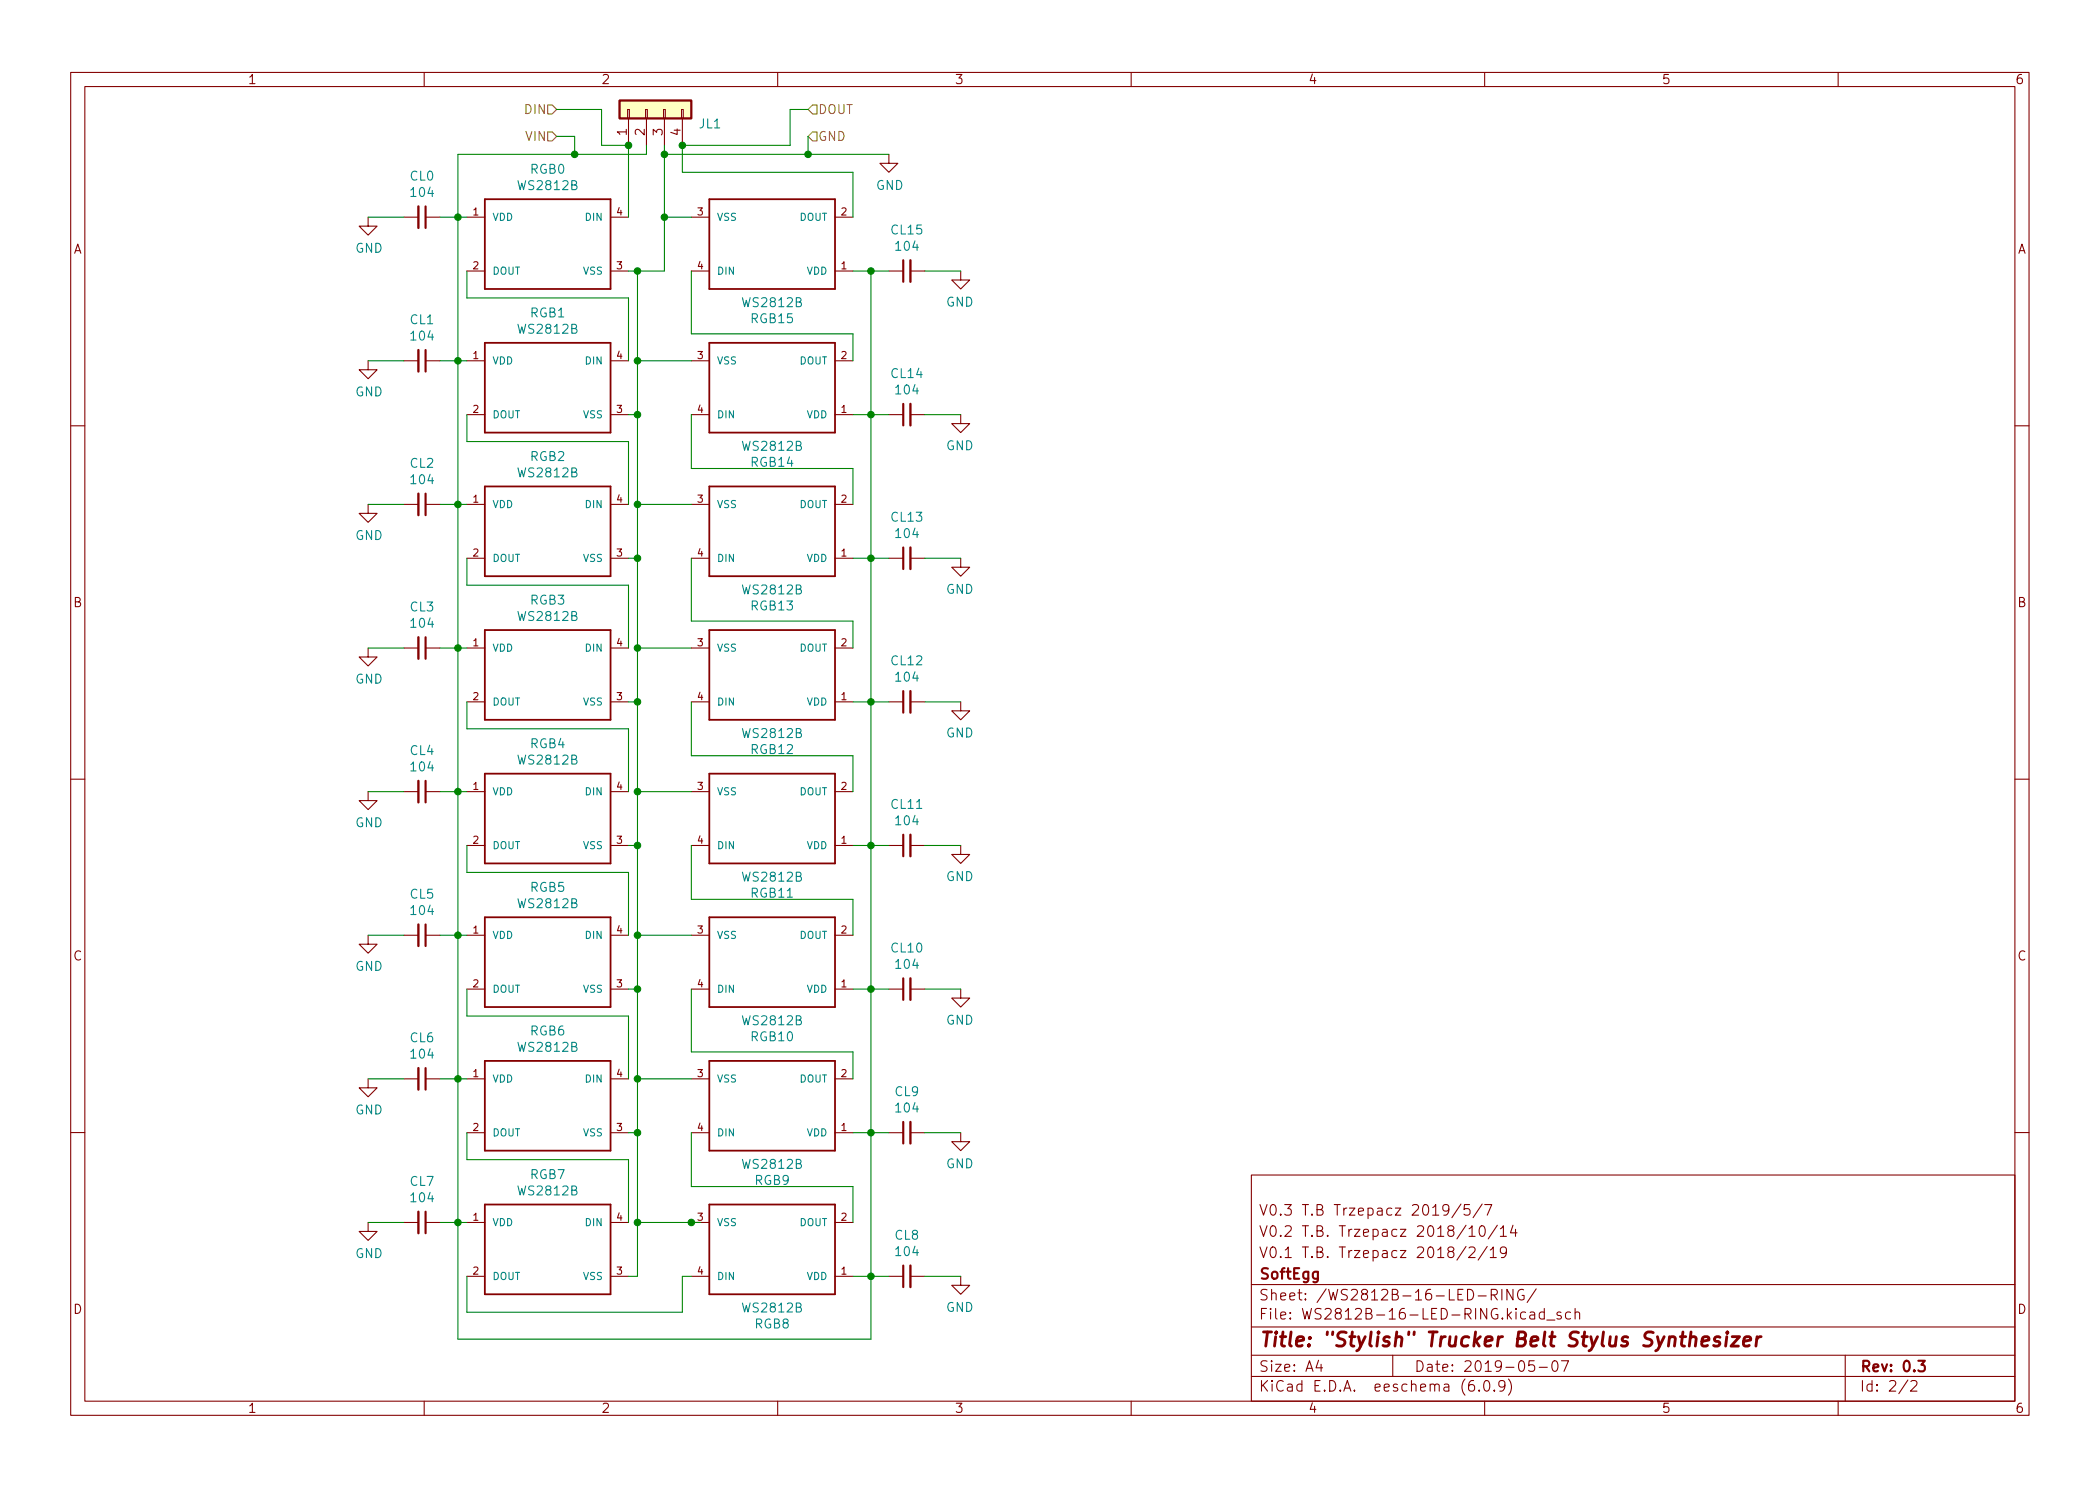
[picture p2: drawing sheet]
EESchema Schematic File Version 5
LIBS:Stylish-Belt-Synth - Full-cache
EELAYER 29 0
EELAYER END
$Descr A4 11693 8268
encoding utf-8
Sheet 2 2
Title "\"Stylish\" Trucker Belt Stylus Synthesizer"
Date "2019-05-07"
Rev "0.3"
Comp "SoftEgg"
Comment1 "V0.1 T.B. Trzepacz 2018/2/19"
Comment2 "V0.2 T.B. Trzepacz 2018/10/14"
Comment3 "V0.3 T.B Trzepacz 2019/5/7"
Comment4 ""
$EndDescr
$Comp
L WS2812B:WS2812B RGB0
U 1 1
P 2800 1400
F 0 "RGB0" H 3050 1867 50  0000 C CNN
F 1 "WS2812B" H 3050 1776 50  0000 C CNN
F 2 "WS2812B:WS2812B" H 2800 1400 50  0001 L BNN
F 3 "None" H 2800 1400 50  0001 L BNN
F 4 "Intelligent Control Led Integrated Light Source Pack Of 10" H 2800 1400 50  0001 L BNN "Field4"
F 5 "Adafruit Industries" H 2800 1400 50  0001 L BNN "Field5"
F 6 "5.84 USD" H 2800 1400 50  0001 L BNN "Field6"
F 7 "WS2812B" H 2800 1400 50  0001 L BNN "Field7"
F 8 "Warning" H 2800 1400 50  0001 L BNN "Field8"
	1    2800 1400
	1    0    0    -1  
$EndComp
$Comp
L WS2812B:WS2812B RGB1
U 1 1
P 2800 2200
F 0 "RGB1" H 3050 2667 50  0000 C CNN
F 1 "WS2812B" H 3050 2576 50  0000 C CNN
F 2 "WS2812B:WS2812B" H 2800 2200 50  0001 L BNN
F 3 "None" H 2800 2200 50  0001 L BNN
F 4 "Intelligent Control Led Integrated Light Source Pack Of 10" H 2800 2200 50  0001 L BNN "Field4"
F 5 "Adafruit Industries" H 2800 2200 50  0001 L BNN "Field5"
F 6 "5.84 USD" H 2800 2200 50  0001 L BNN "Field6"
F 7 "WS2812B" H 2800 2200 50  0001 L BNN "Field7"
F 8 "Warning" H 2800 2200 50  0001 L BNN "Field8"
	1    2800 2200
	1    0    0    -1  
$EndComp
$Comp
L WS2812B:WS2812B RGB2
U 1 1
P 2800 3000
F 0 "RGB2" H 3050 3467 50  0000 C CNN
F 1 "WS2812B" H 3050 3376 50  0000 C CNN
F 2 "WS2812B:WS2812B" H 2800 3000 50  0001 L BNN
F 3 "None" H 2800 3000 50  0001 L BNN
F 4 "Intelligent Control Led Integrated Light Source Pack Of 10" H 2800 3000 50  0001 L BNN "Field4"
F 5 "Adafruit Industries" H 2800 3000 50  0001 L BNN "Field5"
F 6 "5.84 USD" H 2800 3000 50  0001 L BNN "Field6"
F 7 "WS2812B" H 2800 3000 50  0001 L BNN "Field7"
F 8 "Warning" H 2800 3000 50  0001 L BNN "Field8"
	1    2800 3000
	1    0    0    -1  
$EndComp
$Comp
L WS2812B:WS2812B RGB3
U 1 1
P 2800 3800
F 0 "RGB3" H 3050 4267 50  0000 C CNN
F 1 "WS2812B" H 3050 4176 50  0000 C CNN
F 2 "WS2812B:WS2812B" H 2800 3800 50  0001 L BNN
F 3 "None" H 2800 3800 50  0001 L BNN
F 4 "Intelligent Control Led Integrated Light Source Pack Of 10" H 2800 3800 50  0001 L BNN "Field4"
F 5 "Adafruit Industries" H 2800 3800 50  0001 L BNN "Field5"
F 6 "5.84 USD" H 2800 3800 50  0001 L BNN "Field6"
F 7 "WS2812B" H 2800 3800 50  0001 L BNN "Field7"
F 8 "Warning" H 2800 3800 50  0001 L BNN "Field8"
	1    2800 3800
	1    0    0    -1  
$EndComp
$Comp
L WS2812B:WS2812B RGB4
U 1 1
P 2800 4600
F 0 "RGB4" H 3050 5067 50  0000 C CNN
F 1 "WS2812B" H 3050 4976 50  0000 C CNN
F 2 "WS2812B:WS2812B" H 2800 4600 50  0001 L BNN
F 3 "None" H 2800 4600 50  0001 L BNN
F 4 "Intelligent Control Led Integrated Light Source Pack Of 10" H 2800 4600 50  0001 L BNN "Field4"
F 5 "Adafruit Industries" H 2800 4600 50  0001 L BNN "Field5"
F 6 "5.84 USD" H 2800 4600 50  0001 L BNN "Field6"
F 7 "WS2812B" H 2800 4600 50  0001 L BNN "Field7"
F 8 "Warning" H 2800 4600 50  0001 L BNN "Field8"
	1    2800 4600
	1    0    0    -1  
$EndComp
$Comp
L WS2812B:WS2812B RGB5
U 1 1
P 2800 5400
F 0 "RGB5" H 3050 5867 50  0000 C CNN
F 1 "WS2812B" H 3050 5776 50  0000 C CNN
F 2 "WS2812B:WS2812B" H 2800 5400 50  0001 L BNN
F 3 "None" H 2800 5400 50  0001 L BNN
F 4 "Intelligent Control Led Integrated Light Source Pack Of 10" H 2800 5400 50  0001 L BNN "Field4"
F 5 "Adafruit Industries" H 2800 5400 50  0001 L BNN "Field5"
F 6 "5.84 USD" H 2800 5400 50  0001 L BNN "Field6"
F 7 "WS2812B" H 2800 5400 50  0001 L BNN "Field7"
F 8 "Warning" H 2800 5400 50  0001 L BNN "Field8"
	1    2800 5400
	1    0    0    -1  
$EndComp
$Comp
L WS2812B:WS2812B RGB6
U 1 1
P 2800 6200
F 0 "RGB6" H 3050 6667 50  0000 C CNN
F 1 "WS2812B" H 3050 6576 50  0000 C CNN
F 2 "WS2812B:WS2812B" H 2800 6200 50  0001 L BNN
F 3 "None" H 2800 6200 50  0001 L BNN
F 4 "Intelligent Control Led Integrated Light Source Pack Of 10" H 2800 6200 50  0001 L BNN "Field4"
F 5 "Adafruit Industries" H 2800 6200 50  0001 L BNN "Field5"
F 6 "5.84 USD" H 2800 6200 50  0001 L BNN "Field6"
F 7 "WS2812B" H 2800 6200 50  0001 L BNN "Field7"
F 8 "Warning" H 2800 6200 50  0001 L BNN "Field8"
	1    2800 6200
	1    0    0    -1  
$EndComp
$Comp
L WS2812B:WS2812B RGB7
U 1 1
P 2800 7000
F 0 "RGB7" H 3050 7467 50  0000 C CNN
F 1 "WS2812B" H 3050 7376 50  0000 C CNN
F 2 "WS2812B:WS2812B" H 2800 7000 50  0001 L BNN
F 3 "None" H 2800 7000 50  0001 L BNN
F 4 "Intelligent Control Led Integrated Light Source Pack Of 10" H 2800 7000 50  0001 L BNN "Field4"
F 5 "Adafruit Industries" H 2800 7000 50  0001 L BNN "Field5"
F 6 "5.84 USD" H 2800 7000 50  0001 L BNN "Field6"
F 7 "WS2812B" H 2800 7000 50  0001 L BNN "Field7"
F 8 "Warning" H 2800 7000 50  0001 L BNN "Field8"
	1    2800 7000
	1    0    0    -1  
$EndComp
$Comp
L WS2812B:WS2812B RGB8
U 1 1
P 4550 6900
F 0 "RGB8" H 4800 7325 50  0000 C BNN
F 1 "WS2812B" H 4800 7276 50  0000 C CNN
F 2 "WS2812B:WS2812B" H 4550 6900 50  0001 L BNN
F 3 "None" H 4550 6900 50  0001 L BNN
F 4 "Intelligent Control Led Integrated Light Source Pack Of 10" H 4550 6900 50  0001 L BNN "Field4"
F 5 "Adafruit Industries" H 4550 6900 50  0001 L BNN "Field5"
F 6 "5.84 USD" H 4550 6900 50  0001 L BNN "Field6"
F 7 "WS2812B" H 4550 6900 50  0001 L BNN "Field7"
F 8 "Warning" H 4550 6900 50  0001 L BNN "Field8"
	1    4550 6900
	-1   0    0    1   
$EndComp
$Comp
L WS2812B:WS2812B RGB9
U 1 1
P 4550 6100
F 0 "RGB9" H 4800 6525 50  0000 C BNN
F 1 "WS2812B" H 4800 6476 50  0000 C CNN
F 2 "WS2812B:WS2812B" H 4550 6100 50  0001 L BNN
F 3 "None" H 4550 6100 50  0001 L BNN
F 4 "Intelligent Control Led Integrated Light Source Pack Of 10" H 4550 6100 50  0001 L BNN "Field4"
F 5 "Adafruit Industries" H 4550 6100 50  0001 L BNN "Field5"
F 6 "5.84 USD" H 4550 6100 50  0001 L BNN "Field6"
F 7 "WS2812B" H 4550 6100 50  0001 L BNN "Field7"
F 8 "Warning" H 4550 6100 50  0001 L BNN "Field8"
	1    4550 6100
	-1   0    0    1   
$EndComp
$Comp
L WS2812B:WS2812B RGB10
U 1 1
P 4550 5300
F 0 "RGB10" H 4800 5725 50  0000 C BNN
F 1 "WS2812B" H 4800 5676 50  0000 C CNN
F 2 "WS2812B:WS2812B" H 4550 5300 50  0001 L BNN
F 3 "None" H 4550 5300 50  0001 L BNN
F 4 "Intelligent Control Led Integrated Light Source Pack Of 10" H 4550 5300 50  0001 L BNN "Field4"
F 5 "Adafruit Industries" H 4550 5300 50  0001 L BNN "Field5"
F 6 "5.84 USD" H 4550 5300 50  0001 L BNN "Field6"
F 7 "WS2812B" H 4550 5300 50  0001 L BNN "Field7"
F 8 "Warning" H 4550 5300 50  0001 L BNN "Field8"
	1    4550 5300
	-1   0    0    1   
$EndComp
$Comp
L WS2812B:WS2812B RGB11
U 1 1
P 4550 4500
F 0 "RGB11" H 4800 4925 50  0000 C BNN
F 1 "WS2812B" H 4800 4876 50  0000 C CNN
F 2 "WS2812B:WS2812B" H 4550 4500 50  0001 L BNN
F 3 "None" H 4550 4500 50  0001 L BNN
F 4 "Intelligent Control Led Integrated Light Source Pack Of 10" H 4550 4500 50  0001 L BNN "Field4"
F 5 "Adafruit Industries" H 4550 4500 50  0001 L BNN "Field5"
F 6 "5.84 USD" H 4550 4500 50  0001 L BNN "Field6"
F 7 "WS2812B" H 4550 4500 50  0001 L BNN "Field7"
F 8 "Warning" H 4550 4500 50  0001 L BNN "Field8"
	1    4550 4500
	-1   0    0    1   
$EndComp
$Comp
L WS2812B:WS2812B RGB12
U 1 1
P 4550 3700
F 0 "RGB12" H 4800 4125 50  0000 C BNN
F 1 "WS2812B" H 4800 4076 50  0000 C CNN
F 2 "WS2812B:WS2812B" H 4550 3700 50  0001 L BNN
F 3 "None" H 4550 3700 50  0001 L BNN
F 4 "Intelligent Control Led Integrated Light Source Pack Of 10" H 4550 3700 50  0001 L BNN "Field4"
F 5 "Adafruit Industries" H 4550 3700 50  0001 L BNN "Field5"
F 6 "5.84 USD" H 4550 3700 50  0001 L BNN "Field6"
F 7 "WS2812B" H 4550 3700 50  0001 L BNN "Field7"
F 8 "Warning" H 4550 3700 50  0001 L BNN "Field8"
	1    4550 3700
	-1   0    0    1   
$EndComp
$Comp
L WS2812B:WS2812B RGB13
U 1 1
P 4550 2900
F 0 "RGB13" H 4800 3325 50  0000 C BNN
F 1 "WS2812B" H 4800 3276 50  0000 C CNN
F 2 "WS2812B:WS2812B" H 4550 2900 50  0001 L BNN
F 3 "None" H 4550 2900 50  0001 L BNN
F 4 "Intelligent Control Led Integrated Light Source Pack Of 10" H 4550 2900 50  0001 L BNN "Field4"
F 5 "Adafruit Industries" H 4550 2900 50  0001 L BNN "Field5"
F 6 "5.84 USD" H 4550 2900 50  0001 L BNN "Field6"
F 7 "WS2812B" H 4550 2900 50  0001 L BNN "Field7"
F 8 "Warning" H 4550 2900 50  0001 L BNN "Field8"
	1    4550 2900
	-1   0    0    1   
$EndComp
$Comp
L WS2812B:WS2812B RGB14
U 1 1
P 4550 2100
F 0 "RGB14" H 4800 2525 50  0000 C BNN
F 1 "WS2812B" H 4800 2476 50  0000 C CNN
F 2 "WS2812B:WS2812B" H 4550 2100 50  0001 L BNN
F 3 "None" H 4550 2100 50  0001 L BNN
F 4 "Intelligent Control Led Integrated Light Source Pack Of 10" H 4550 2100 50  0001 L BNN "Field4"
F 5 "Adafruit Industries" H 4550 2100 50  0001 L BNN "Field5"
F 6 "5.84 USD" H 4550 2100 50  0001 L BNN "Field6"
F 7 "WS2812B" H 4550 2100 50  0001 L BNN "Field7"
F 8 "Warning" H 4550 2100 50  0001 L BNN "Field8"
	1    4550 2100
	-1   0    0    1   
$EndComp
$Comp
L WS2812B:WS2812B RGB15
U 1 1
P 4550 1300
F 0 "RGB15" H 4800 1725 50  0000 C BNN
F 1 "WS2812B" H 4800 1676 50  0000 C CNN
F 2 "WS2812B:WS2812B" H 4550 1300 50  0001 L BNN
F 3 "None" H 4550 1300 50  0001 L BNN
F 4 "Intelligent Control Led Integrated Light Source Pack Of 10" H 4550 1300 50  0001 L BNN "Field4"
F 5 "Adafruit Industries" H 4550 1300 50  0001 L BNN "Field5"
F 6 "5.84 USD" H 4550 1300 50  0001 L BNN "Field6"
F 7 "WS2812B" H 4550 1300 50  0001 L BNN "Field7"
F 8 "Warning" H 4550 1300 50  0001 L BNN "Field8"
	1    4550 1300
	-1   0    0    1   
$EndComp
Wire Wire Line
	2600 1500 2600 1650
Wire Wire Line
	2600 1650 3500 1650
Wire Wire Line
	3500 1650 3500 2000
Wire Wire Line
	2600 2300 2600 2450
Wire Wire Line
	2600 2450 3500 2450
Wire Wire Line
	3500 2450 3500 2800
Wire Wire Line
	2600 3100 2600 3250
Wire Wire Line
	2600 3250 3500 3250
Wire Wire Line
	3500 3250 3500 3600
Wire Wire Line
	2600 3900 2600 4050
Wire Wire Line
	2600 4050 3500 4050
Wire Wire Line
	3500 4050 3500 4400
Wire Wire Line
	2600 4700 2600 4850
Wire Wire Line
	2600 4850 3500 4850
Wire Wire Line
	3500 4850 3500 5200
Wire Wire Line
	2600 5500 2600 5650
Wire Wire Line
	2600 5650 3500 5650
Wire Wire Line
	3500 5650 3500 6000
Wire Wire Line
	2600 6300 2600 6450
Wire Wire Line
	2600 6450 3500 6450
Wire Wire Line
	3500 6450 3500 6800
Wire Wire Line
	2600 6800 2550 6800
Wire Wire Line
	2550 6800 2550 6000
Wire Wire Line
	2550 6000 2600 6000
Wire Wire Line
	3500 7100 3550 7100
Wire Wire Line
	3550 7100 3550 6800
Wire Wire Line
	3550 6300 3500 6300
Wire Wire Line
	3500 5500 3550 5500
Wire Wire Line
	3550 5500 3550 6000
Connection ~ 3550 6300
Wire Wire Line
	2550 6000 2550 5200
Wire Wire Line
	2550 5200 2600 5200
Connection ~ 2550 6000
Wire Wire Line
	2550 5200 2550 4400
Wire Wire Line
	2550 4400 2600 4400
Connection ~ 2550 5200
Wire Wire Line
	3550 5500 3550 5200
Wire Wire Line
	3550 4700 3500 4700
Connection ~ 3550 5500
Wire Wire Line
	3550 4700 3550 4400
Wire Wire Line
	3550 3900 3500 3900
Connection ~ 3550 4700
Wire Wire Line
	2550 4400 2550 3600
Wire Wire Line
	2550 3600 2600 3600
Connection ~ 2550 4400
Wire Wire Line
	3550 3900 3550 3600
Wire Wire Line
	3550 3100 3500 3100
Connection ~ 3550 3900
Wire Wire Line
	2550 3600 2550 2800
Wire Wire Line
	2550 2800 2600 2800
Connection ~ 2550 3600
Wire Wire Line
	3550 3100 3550 2800
Wire Wire Line
	3550 2300 3500 2300
Connection ~ 3550 3100
Wire Wire Line
	2550 2800 2550 2000
Wire Wire Line
	2550 2000 2600 2000
Connection ~ 2550 2800
Wire Wire Line
	3550 2300 3550 2000
Wire Wire Line
	3550 1500 3500 1500
Connection ~ 3550 2300
Wire Wire Line
	2550 2000 2550 1200
Wire Wire Line
	2550 1200 2600 1200
Connection ~ 2550 2000
Wire Wire Line
	2600 7100 2600 7300
Wire Wire Line
	2600 7300 3800 7300
Wire Wire Line
	3800 7300 3800 7100
Wire Wire Line
	3800 7100 3850 7100
Wire Wire Line
	3850 6300 3850 6600
Wire Wire Line
	3850 6600 4750 6600
Wire Wire Line
	4750 6600 4750 6800
Wire Wire Line
	3850 5500 3850 5850
Wire Wire Line
	3850 5850 4750 5850
Wire Wire Line
	4750 5850 4750 6000
Wire Wire Line
	3900 6800 3850 6800
Connection ~ 3550 6800
Wire Wire Line
	3550 6800 3550 6300
Connection ~ 3850 6800
Wire Wire Line
	3850 6800 3550 6800
Wire Wire Line
	3850 6000 3550 6000
Connection ~ 3550 6000
Wire Wire Line
	3550 6000 3550 6300
Wire Wire Line
	4750 7100 4850 7100
Wire Wire Line
	4850 7100 4850 6300
Wire Wire Line
	4850 6300 4750 6300
Wire Wire Line
	4750 5500 4850 5500
Wire Wire Line
	4850 5500 4850 6300
Connection ~ 4850 6300
Wire Wire Line
	3850 4700 3850 5000
Wire Wire Line
	3850 5000 4750 5000
Wire Wire Line
	4750 5000 4750 5200
Wire Wire Line
	3850 5200 3550 5200
Connection ~ 3550 5200
Wire Wire Line
	3550 5200 3550 4700
Wire Wire Line
	4750 4700 4850 4700
Wire Wire Line
	4850 4700 4850 5500
Connection ~ 4850 5500
Wire Wire Line
	3850 4400 3550 4400
Connection ~ 3550 4400
Wire Wire Line
	3550 4400 3550 3900
Wire Wire Line
	3850 3600 3550 3600
Connection ~ 3550 3600
Wire Wire Line
	3550 3600 3550 3100
Wire Wire Line
	4750 4400 4750 4200
Wire Wire Line
	4750 4200 3850 4200
Wire Wire Line
	3850 4200 3850 3900
Wire Wire Line
	4850 4700 4850 3900
Wire Wire Line
	4850 3900 4750 3900
Connection ~ 4850 4700
Wire Wire Line
	4750 3100 4850 3100
Wire Wire Line
	4850 3100 4850 3900
Connection ~ 4850 3900
Wire Wire Line
	3850 3100 3850 3450
Wire Wire Line
	3850 3450 4750 3450
Wire Wire Line
	4750 3450 4750 3600
Wire Wire Line
	4850 3100 4850 2300
Wire Wire Line
	4850 2300 4750 2300
Connection ~ 4850 3100
Wire Wire Line
	3850 2800 3550 2800
Connection ~ 3550 2800
Wire Wire Line
	3550 2800 3550 2300
Wire Wire Line
	3850 2000 3550 2000
Connection ~ 3550 2000
Wire Wire Line
	3550 2000 3550 1500
Wire Wire Line
	3850 1200 3700 1200
Wire Wire Line
	3700 1200 3700 1500
Wire Wire Line
	3700 1500 3550 1500
Connection ~ 3550 1500
Wire Wire Line
	4750 2800 4750 2600
Wire Wire Line
	4750 2600 3850 2600
Wire Wire Line
	3850 2600 3850 2300
Wire Wire Line
	3850 1500 3850 1850
Wire Wire Line
	3850 1850 4750 1850
Wire Wire Line
	4750 1850 4750 2000
Wire Wire Line
	4850 2300 4850 1500
Wire Wire Line
	4850 1500 4750 1500
Connection ~ 4850 2300
Wire Wire Line
	2550 6800 2550 7450
Wire Wire Line
	2550 7450 4850 7450
Wire Wire Line
	4850 7450 4850 7100
Connection ~ 2550 6800
Connection ~ 4850 7100
$Comp
L conn:Conn_01x04 JL1
U 1 1
P 3600 600
F 0 "JL1" V 3520 312 50  0000 R CNN
F 1 "~" V 3475 312 50  0000 R CNN
F 2 "Pin_Headers:Pin_Header_Straight_1x04_Pitch2.54mm" H 3600 600 50  0001 C CNN
F 3 "~" H 3600 600 50  0001 C CNN
	1    3600 600 
	0    -1   -1   0   
$EndComp
Wire Wire Line
	3500 800  3500 1200
Wire Wire Line
	3600 800  3600 850 
Wire Wire Line
	3600 850  3200 850 
Wire Wire Line
	2550 850  2550 1200
Connection ~ 2550 1200
Wire Wire Line
	3700 800  3700 850 
Connection ~ 3700 1200
Wire Wire Line
	3800 800  3800 950 
Wire Wire Line
	3800 950  4750 950 
Wire Wire Line
	4750 950  4750 1200
Text HLabel 3100 600  0    50   Input ~ 0
DIN
Text HLabel 3100 750  0    50   Input ~ 0
VIN
Text HLabel 4500 600  2    50   Input ~ 0
DOUT
Text HLabel 4500 750  2    50   Input ~ 0
GND
Wire Wire Line
	3500 800  3350 800 
Wire Wire Line
	3350 800  3350 600 
Wire Wire Line
	3350 600  3100 600 
Connection ~ 3500 800 
Wire Wire Line
	3100 750  3200 750 
Wire Wire Line
	3200 750  3200 850 
Connection ~ 3200 850 
Wire Wire Line
	3200 850  2550 850 
Wire Wire Line
	3700 850  4500 850 
Wire Wire Line
	4500 850  4500 750 
Connection ~ 3700 850 
Wire Wire Line
	3700 850  3700 1200
Wire Wire Line
	3800 800  4400 800 
Wire Wire Line
	4400 800  4400 600 
Wire Wire Line
	4400 600  4500 600 
Connection ~ 3800 800 
$Comp
L power:GND #PWR0108
U 1 1
P 4950 850
F 0 "#PWR0108" H 4950 600 50  0001 C CNN
F 1 "GND" H 4955 677 50  0000 C CNN
F 2 "" H 4950 850 50  0001 C CNN
F 3 "" H 4950 850 50  0001 C CNN
	1    4950 850 
	1    0    0    -1  
$EndComp
Wire Wire Line
	4500 850  4950 850 
Connection ~ 4500 850 
$Comp
L device:C_Small CL0
U 1 1
P 2350 1200
F 0 "CL0" V 2121 1200 50  0000 C CNN
F 1 "104" V 2212 1200 50  0000 C CNN
F 2 "Capacitors_SMD:C_0805_HandSoldering" H 2350 1200 50  0001 C CNN
F 3 "~" H 2350 1200 50  0001 C CNN
	1    2350 1200
	0    1    1    0   
$EndComp
Wire Wire Line
	2550 1200 2450 1200
Wire Wire Line
	2250 1200 2050 1200
$Comp
L power:GND #PWR0109
U 1 1
P 2050 1200
F 0 "#PWR0109" H 2050 950 50  0001 C CNN
F 1 "GND" H 2055 1027 50  0000 C CNN
F 2 "" H 2050 1200 50  0001 C CNN
F 3 "" H 2050 1200 50  0001 C CNN
	1    2050 1200
	1    0    0    -1  
$EndComp
$Comp
L device:C_Small CL1
U 1 1
P 2350 2000
F 0 "CL1" V 2121 2000 50  0000 C CNN
F 1 "104" V 2212 2000 50  0000 C CNN
F 2 "Capacitors_SMD:C_0805_HandSoldering" H 2350 2000 50  0001 C CNN
F 3 "~" H 2350 2000 50  0001 C CNN
	1    2350 2000
	0    1    1    0   
$EndComp
Wire Wire Line
	2550 2000 2450 2000
Wire Wire Line
	2250 2000 2050 2000
$Comp
L power:GND #PWR0110
U 1 1
P 2050 2000
F 0 "#PWR0110" H 2050 1750 50  0001 C CNN
F 1 "GND" H 2055 1827 50  0000 C CNN
F 2 "" H 2050 2000 50  0001 C CNN
F 3 "" H 2050 2000 50  0001 C CNN
	1    2050 2000
	1    0    0    -1  
$EndComp
$Comp
L device:C_Small CL2
U 1 1
P 2350 2800
F 0 "CL2" V 2121 2800 50  0000 C CNN
F 1 "104" V 2212 2800 50  0000 C CNN
F 2 "Capacitors_SMD:C_0805_HandSoldering" H 2350 2800 50  0001 C CNN
F 3 "~" H 2350 2800 50  0001 C CNN
	1    2350 2800
	0    1    1    0   
$EndComp
Wire Wire Line
	2550 2800 2450 2800
Wire Wire Line
	2250 2800 2050 2800
$Comp
L power:GND #PWR0111
U 1 1
P 2050 2800
F 0 "#PWR0111" H 2050 2550 50  0001 C CNN
F 1 "GND" H 2055 2627 50  0000 C CNN
F 2 "" H 2050 2800 50  0001 C CNN
F 3 "" H 2050 2800 50  0001 C CNN
	1    2050 2800
	1    0    0    -1  
$EndComp
$Comp
L device:C_Small CL3
U 1 1
P 2350 3600
F 0 "CL3" V 2121 3600 50  0000 C CNN
F 1 "104" V 2212 3600 50  0000 C CNN
F 2 "Capacitors_SMD:C_0805_HandSoldering" H 2350 3600 50  0001 C CNN
F 3 "~" H 2350 3600 50  0001 C CNN
	1    2350 3600
	0    1    1    0   
$EndComp
Wire Wire Line
	2550 3600 2450 3600
Wire Wire Line
	2250 3600 2050 3600
$Comp
L power:GND #PWR0112
U 1 1
P 2050 3600
F 0 "#PWR0112" H 2050 3350 50  0001 C CNN
F 1 "GND" H 2055 3427 50  0000 C CNN
F 2 "" H 2050 3600 50  0001 C CNN
F 3 "" H 2050 3600 50  0001 C CNN
	1    2050 3600
	1    0    0    -1  
$EndComp
$Comp
L device:C_Small CL4
U 1 1
P 2350 4400
F 0 "CL4" V 2121 4400 50  0000 C CNN
F 1 "104" V 2212 4400 50  0000 C CNN
F 2 "Capacitors_SMD:C_0805_HandSoldering" H 2350 4400 50  0001 C CNN
F 3 "~" H 2350 4400 50  0001 C CNN
	1    2350 4400
	0    1    1    0   
$EndComp
Wire Wire Line
	2550 4400 2450 4400
Wire Wire Line
	2250 4400 2050 4400
$Comp
L power:GND #PWR0113
U 1 1
P 2050 4400
F 0 "#PWR0113" H 2050 4150 50  0001 C CNN
F 1 "GND" H 2055 4227 50  0000 C CNN
F 2 "" H 2050 4400 50  0001 C CNN
F 3 "" H 2050 4400 50  0001 C CNN
	1    2050 4400
	1    0    0    -1  
$EndComp
$Comp
L device:C_Small CL5
U 1 1
P 2350 5200
F 0 "CL5" V 2121 5200 50  0000 C CNN
F 1 "104" V 2212 5200 50  0000 C CNN
F 2 "Capacitors_SMD:C_0805_HandSoldering" H 2350 5200 50  0001 C CNN
F 3 "~" H 2350 5200 50  0001 C CNN
	1    2350 5200
	0    1    1    0   
$EndComp
Wire Wire Line
	2550 5200 2450 5200
Wire Wire Line
	2250 5200 2050 5200
$Comp
L power:GND #PWR0114
U 1 1
P 2050 5200
F 0 "#PWR0114" H 2050 4950 50  0001 C CNN
F 1 "GND" H 2055 5027 50  0000 C CNN
F 2 "" H 2050 5200 50  0001 C CNN
F 3 "" H 2050 5200 50  0001 C CNN
	1    2050 5200
	1    0    0    -1  
$EndComp
$Comp
L device:C_Small CL6
U 1 1
P 2350 6000
F 0 "CL6" V 2121 6000 50  0000 C CNN
F 1 "104" V 2212 6000 50  0000 C CNN
F 2 "Capacitors_SMD:C_0805_HandSoldering" H 2350 6000 50  0001 C CNN
F 3 "~" H 2350 6000 50  0001 C CNN
	1    2350 6000
	0    1    1    0   
$EndComp
Wire Wire Line
	2550 6000 2450 6000
Wire Wire Line
	2250 6000 2050 6000
$Comp
L power:GND #PWR0115
U 1 1
P 2050 6000
F 0 "#PWR0115" H 2050 5750 50  0001 C CNN
F 1 "GND" H 2055 5827 50  0000 C CNN
F 2 "" H 2050 6000 50  0001 C CNN
F 3 "" H 2050 6000 50  0001 C CNN
	1    2050 6000
	1    0    0    -1  
$EndComp
$Comp
L device:C_Small CL7
U 1 1
P 2350 6800
F 0 "CL7" V 2121 6800 50  0000 C CNN
F 1 "104" V 2212 6800 50  0000 C CNN
F 2 "Capacitors_SMD:C_0805_HandSoldering" H 2350 6800 50  0001 C CNN
F 3 "~" H 2350 6800 50  0001 C CNN
	1    2350 6800
	0    1    1    0   
$EndComp
Wire Wire Line
	2550 6800 2450 6800
Wire Wire Line
	2250 6800 2050 6800
$Comp
L power:GND #PWR0116
U 1 1
P 2050 6800
F 0 "#PWR0116" H 2050 6550 50  0001 C CNN
F 1 "GND" H 2055 6627 50  0000 C CNN
F 2 "" H 2050 6800 50  0001 C CNN
F 3 "" H 2050 6800 50  0001 C CNN
	1    2050 6800
	1    0    0    -1  
$EndComp
$Comp
L device:C_Small CL15
U 1 1
P 5050 1500
F 0 "CL15" V 4821 1500 50  0000 C CNN
F 1 "104" V 4912 1500 50  0000 C CNN
F 2 "Capacitors_SMD:C_0805_HandSoldering" H 5050 1500 50  0001 C CNN
F 3 "~" H 5050 1500 50  0001 C CNN
	1    5050 1500
	0    -1   1    0   
$EndComp
Wire Wire Line
	4850 1500 4950 1500
Wire Wire Line
	5150 1500 5350 1500
$Comp
L power:GND #PWR0117
U 1 1
P 5350 1500
F 0 "#PWR0117" H 5350 1250 50  0001 C CNN
F 1 "GND" H 5355 1327 50  0000 C CNN
F 2 "" H 5350 1500 50  0001 C CNN
F 3 "" H 5350 1500 50  0001 C CNN
	1    5350 1500
	-1   0    0    -1  
$EndComp
Connection ~ 4850 1500
$Comp
L device:C_Small CL14
U 1 1
P 5050 2300
F 0 "CL14" V 4821 2300 50  0000 C CNN
F 1 "104" V 4912 2300 50  0000 C CNN
F 2 "Capacitors_SMD:C_0805_HandSoldering" H 5050 2300 50  0001 C CNN
F 3 "~" H 5050 2300 50  0001 C CNN
	1    5050 2300
	0    -1   1    0   
$EndComp
Wire Wire Line
	4850 2300 4950 2300
Wire Wire Line
	5150 2300 5350 2300
$Comp
L power:GND #PWR0118
U 1 1
P 5350 2300
F 0 "#PWR0118" H 5350 2050 50  0001 C CNN
F 1 "GND" H 5355 2127 50  0000 C CNN
F 2 "" H 5350 2300 50  0001 C CNN
F 3 "" H 5350 2300 50  0001 C CNN
	1    5350 2300
	-1   0    0    -1  
$EndComp
$Comp
L device:C_Small CL13
U 1 1
P 5050 3100
F 0 "CL13" V 4821 3100 50  0000 C CNN
F 1 "104" V 4912 3100 50  0000 C CNN
F 2 "Capacitors_SMD:C_0805_HandSoldering" H 5050 3100 50  0001 C CNN
F 3 "~" H 5050 3100 50  0001 C CNN
	1    5050 3100
	0    -1   1    0   
$EndComp
Wire Wire Line
	4850 3100 4950 3100
Wire Wire Line
	5150 3100 5350 3100
$Comp
L power:GND #PWR0119
U 1 1
P 5350 3100
F 0 "#PWR0119" H 5350 2850 50  0001 C CNN
F 1 "GND" H 5355 2927 50  0000 C CNN
F 2 "" H 5350 3100 50  0001 C CNN
F 3 "" H 5350 3100 50  0001 C CNN
	1    5350 3100
	-1   0    0    -1  
$EndComp
$Comp
L device:C_Small CL12
U 1 1
P 5050 3900
F 0 "CL12" V 4821 3900 50  0000 C CNN
F 1 "104" V 4912 3900 50  0000 C CNN
F 2 "Capacitors_SMD:C_0805_HandSoldering" H 5050 3900 50  0001 C CNN
F 3 "~" H 5050 3900 50  0001 C CNN
	1    5050 3900
	0    -1   1    0   
$EndComp
Wire Wire Line
	4850 3900 4950 3900
Wire Wire Line
	5150 3900 5350 3900
$Comp
L power:GND #PWR0120
U 1 1
P 5350 3900
F 0 "#PWR0120" H 5350 3650 50  0001 C CNN
F 1 "GND" H 5355 3727 50  0000 C CNN
F 2 "" H 5350 3900 50  0001 C CNN
F 3 "" H 5350 3900 50  0001 C CNN
	1    5350 3900
	-1   0    0    -1  
$EndComp
$Comp
L device:C_Small CL11
U 1 1
P 5050 4700
F 0 "CL11" V 4821 4700 50  0000 C CNN
F 1 "104" V 4912 4700 50  0000 C CNN
F 2 "Capacitors_SMD:C_0805_HandSoldering" H 5050 4700 50  0001 C CNN
F 3 "~" H 5050 4700 50  0001 C CNN
	1    5050 4700
	0    -1   1    0   
$EndComp
Wire Wire Line
	4850 4700 4950 4700
Wire Wire Line
	5150 4700 5350 4700
$Comp
L power:GND #PWR0121
U 1 1
P 5350 4700
F 0 "#PWR0121" H 5350 4450 50  0001 C CNN
F 1 "GND" H 5355 4527 50  0000 C CNN
F 2 "" H 5350 4700 50  0001 C CNN
F 3 "" H 5350 4700 50  0001 C CNN
	1    5350 4700
	-1   0    0    -1  
$EndComp
$Comp
L device:C_Small CL10
U 1 1
P 5050 5500
F 0 "CL10" V 4821 5500 50  0000 C CNN
F 1 "104" V 4912 5500 50  0000 C CNN
F 2 "Capacitors_SMD:C_0805_HandSoldering" H 5050 5500 50  0001 C CNN
F 3 "~" H 5050 5500 50  0001 C CNN
	1    5050 5500
	0    -1   1    0   
$EndComp
Wire Wire Line
	4850 5500 4950 5500
Wire Wire Line
	5150 5500 5350 5500
$Comp
L power:GND #PWR0122
U 1 1
P 5350 5500
F 0 "#PWR0122" H 5350 5250 50  0001 C CNN
F 1 "GND" H 5355 5327 50  0000 C CNN
F 2 "" H 5350 5500 50  0001 C CNN
F 3 "" H 5350 5500 50  0001 C CNN
	1    5350 5500
	-1   0    0    -1  
$EndComp
$Comp
L device:C_Small CL9
U 1 1
P 5050 6300
F 0 "CL9" V 4821 6300 50  0000 C CNN
F 1 "104" V 4912 6300 50  0000 C CNN
F 2 "Capacitors_SMD:C_0805_HandSoldering" H 5050 6300 50  0001 C CNN
F 3 "~" H 5050 6300 50  0001 C CNN
	1    5050 6300
	0    -1   1    0   
$EndComp
Wire Wire Line
	4850 6300 4950 6300
Wire Wire Line
	5150 6300 5350 6300
$Comp
L power:GND #PWR0123
U 1 1
P 5350 6300
F 0 "#PWR0123" H 5350 6050 50  0001 C CNN
F 1 "GND" H 5355 6127 50  0000 C CNN
F 2 "" H 5350 6300 50  0001 C CNN
F 3 "" H 5350 6300 50  0001 C CNN
	1    5350 6300
	-1   0    0    -1  
$EndComp
$Comp
L device:C_Small CL8
U 1 1
P 5050 7100
F 0 "CL8" V 4821 7100 50  0000 C CNN
F 1 "104" V 4912 7100 50  0000 C CNN
F 2 "Capacitors_SMD:C_0805_HandSoldering" H 5050 7100 50  0001 C CNN
F 3 "~" H 5050 7100 50  0001 C CNN
	1    5050 7100
	0    -1   1    0   
$EndComp
Wire Wire Line
	4850 7100 4950 7100
Wire Wire Line
	5150 7100 5350 7100
$Comp
L power:GND #PWR0124
U 1 1
P 5350 7100
F 0 "#PWR0124" H 5350 6850 50  0001 C CNN
F 1 "GND" H 5355 6927 50  0000 C CNN
F 2 "" H 5350 7100 50  0001 C CNN
F 3 "" H 5350 7100 50  0001 C CNN
	1    5350 7100
	-1   0    0    -1  
$EndComp
$EndSCHEMATC
